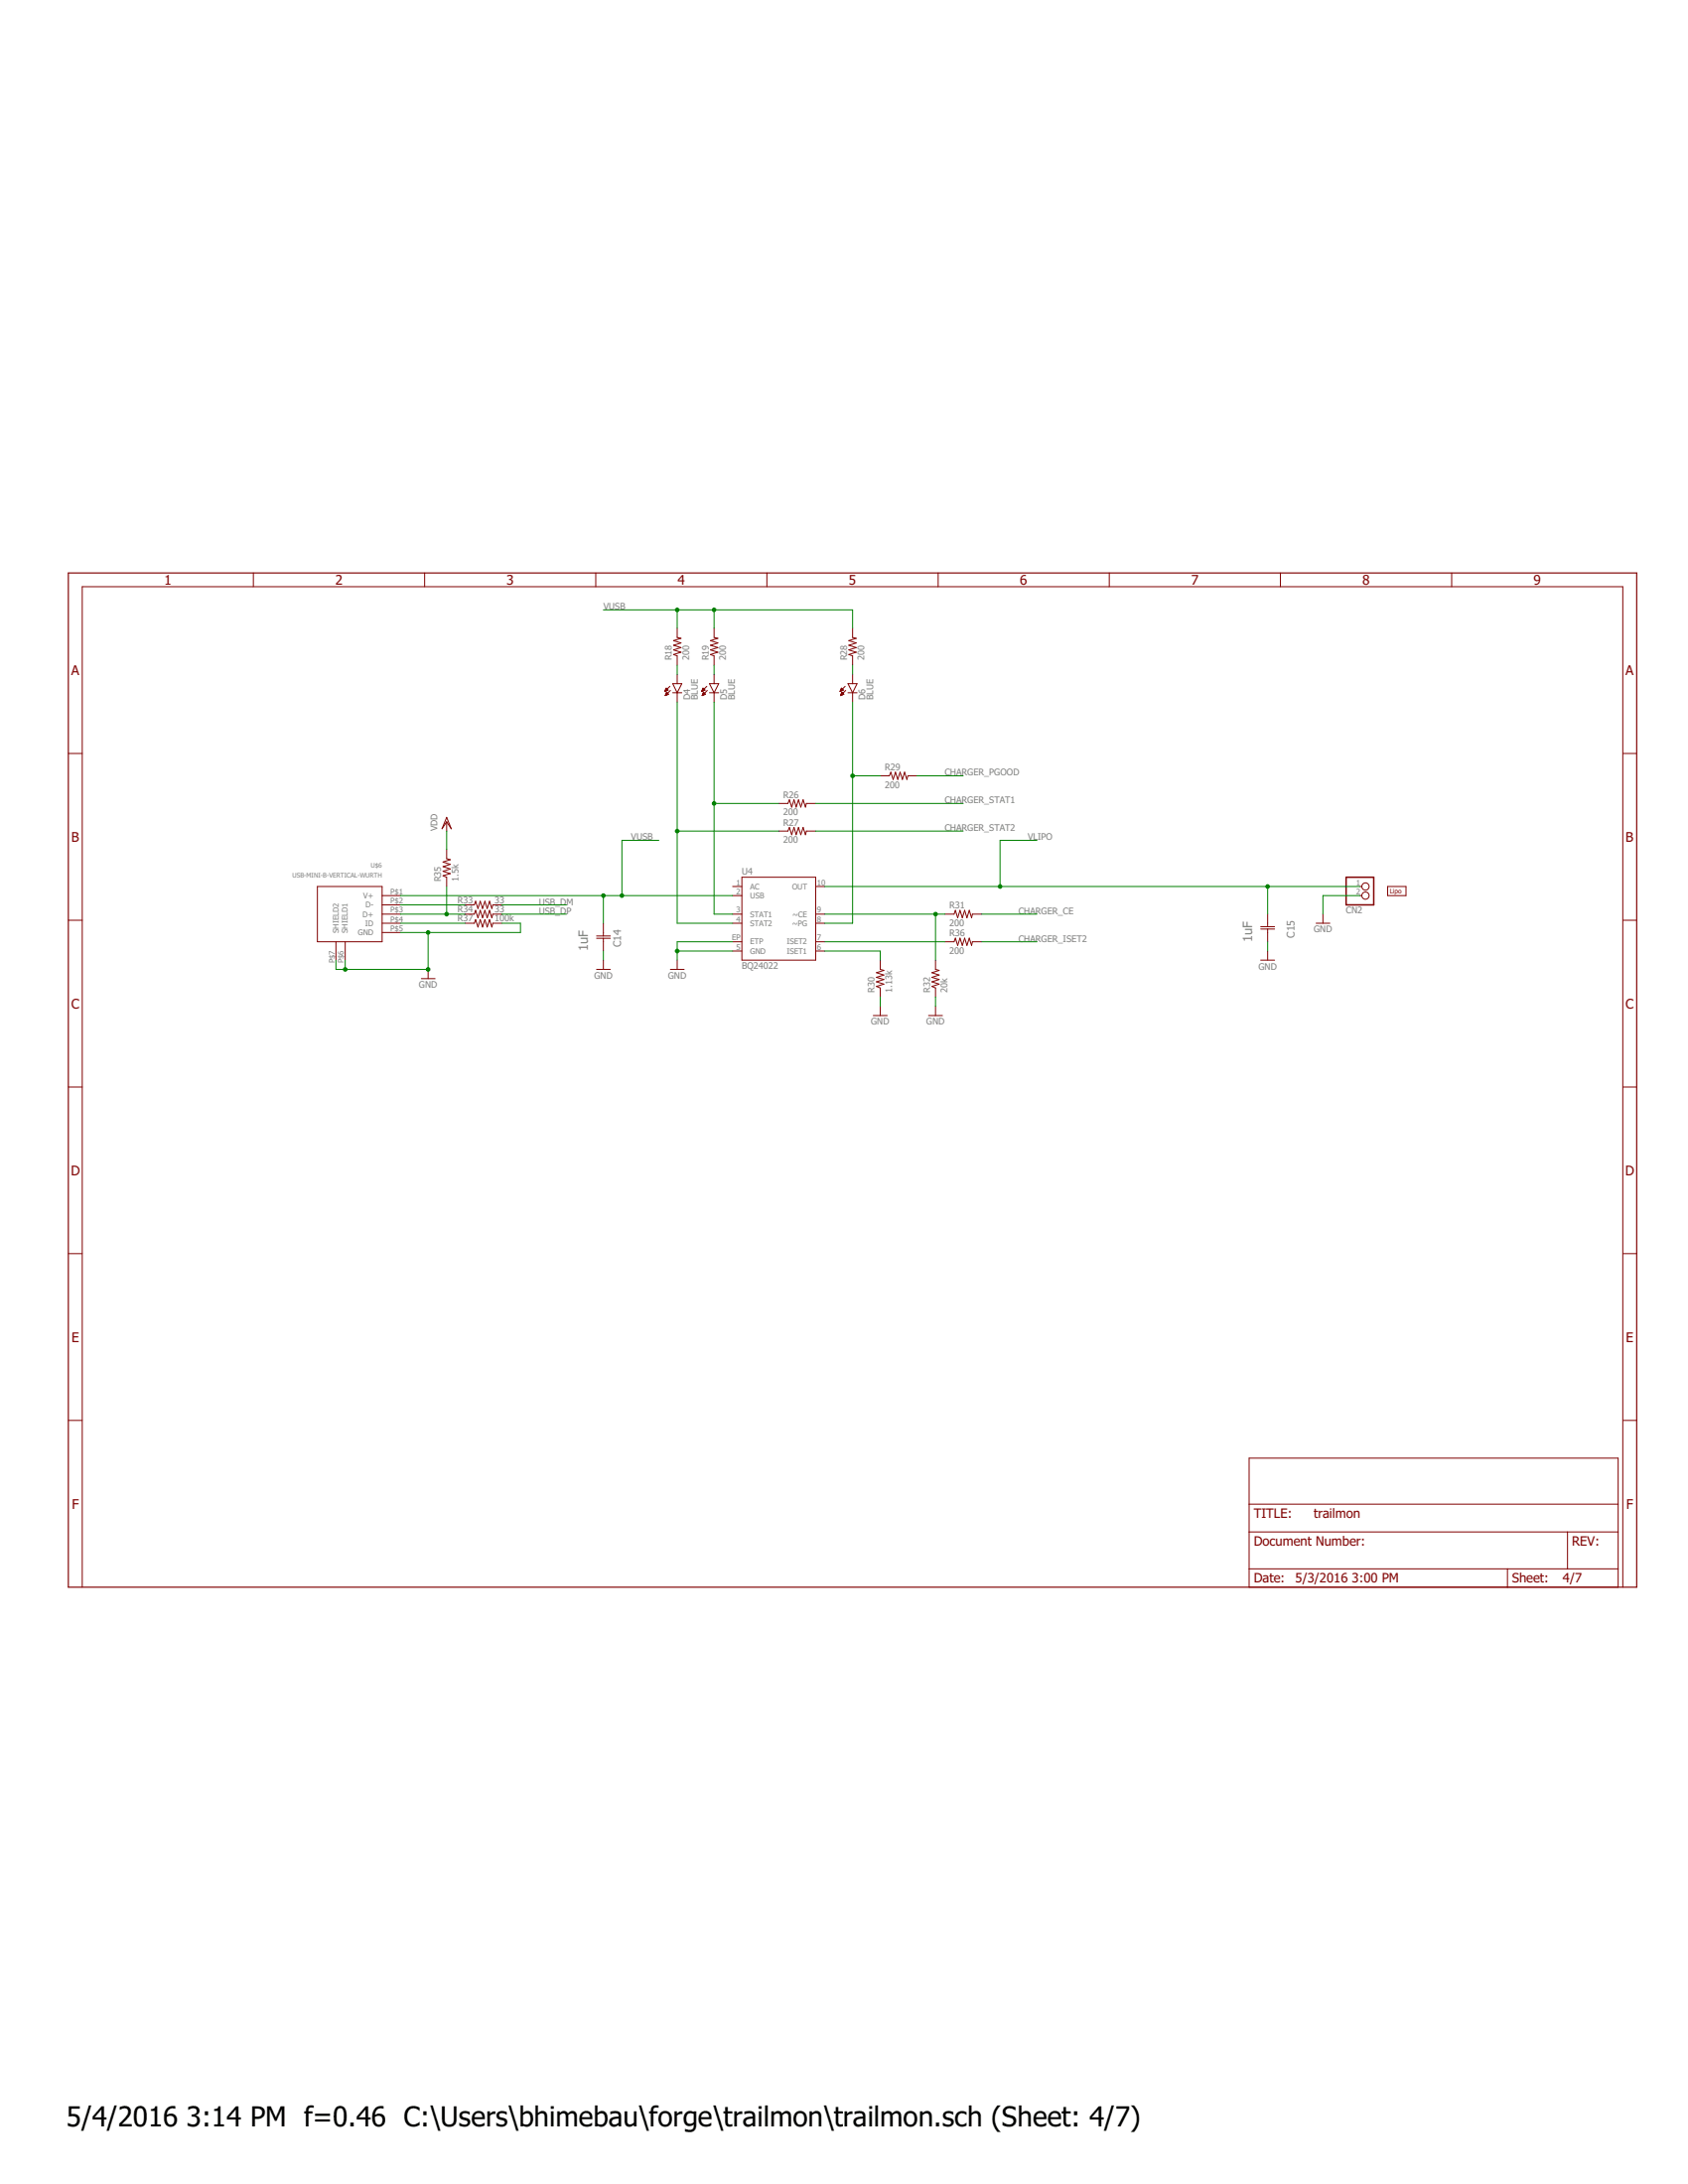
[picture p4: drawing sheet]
<svg xmlns="http://www.w3.org/2000/svg" width="216mm" height="279mm" viewBox="0 0 216 279" stroke-linecap="round" stroke-linejoin="round" font-family="sans-serif">
<path d="M8.7 73.3h200.6v129.8h-200.6z" fill="none" stroke="#800000" stroke-width=".15"/>
<g fill="none" stroke="#800000" stroke-width=".13">
<path d="M32.4 73.3v1.8M54.3 73.3v1.8M76.2 73.3v1.8M98.1 73.3v1.8M120 73.3v1.8M141.9 73.3v1.8M163.8 73.3v1.8M185.7 73.3v1.8M8.7 96.4h1.8M85 88.4h.1M85.1 88.4h.1M85.1 88.3h.2"/>
<path d="M85.1 88.3h.3M85.1 89h.1M85.1 88.9h.1M85.1 88.2h.3M85.1 88.9h.2M85.2 88.9h.2M85.2 88.8h.3M85.2 88.1h.1M85.2 88.7h.2M85.2 88l.2 .3-.4 .2zM85.2 88.6h.1M85.3 88.6h.1"/>
<path d="M85.5 88.8l-.2-.2-.2 .4M85.5 88.8l-.4 .2M85.7 87.8l-.7 .7M85.7 88.3l-.6 .7M86 87.5h1.2l-.6 1.1zM86 88.6h1.2M86.6 80.4v1.2l.5 .1-1 .3 1 .3-1 .2 1 .3-1 .3 1 .3-1 .3 .5 .2v1.2M86.6 86.3v1.2M86.6 88.6v1.2M89.8 88.4h.1M89.8 88.3h.2M89.8 88.3h.3"/>
<path d="M89.8 89h.1M89.8 88.9h.1M89.9 88.2h.2M89.9 88.9h.1M89.9 88.9h.2M89.9 88.8h.3M89.9 88.1h.1M89.9 88.7h.2M89.9 88l.3 .3-.5 .2zM90 88.6h.1M90.2 88.8l-.2-.2-.2 .4M90.2 88.8l-.4 .2"/>
<path d="M90.4 87.8l-.7 .7M90.5 88.3l-.7 .7M90.7 88.6h1.2M90.7 87.5h1.2l-.6 1.1zM91.3 80.4v1.2l.5 .1-.9 .3 .9 .3-.9 .2 .9 .3-.9 .3 .9 .3-.9 .3 .4 .2v1.2M91.3 86.3v1.2M91.3 88.6v1.2M107.5 88.4h.1M107.5 88.3h.2M107.5 88.3h.3M107.5 89h.1M107.5 88.9h.1"/>
<path d="M107.5 88.2h.3M107.5 88.9h.2M107.6 88.2h.2M107.6 88.9h.2M107.6 88.8h.3M107.6 88.1h.1M107.6 88.7h.2M107.6 88l.3 .3-.5 .2zM107.7 88.6h.1M107.9 88.8l-.2-.2-.2 .4M107.9 88.8l-.4 .2M108.1 87.8l-.7 .7"/>
<path d="M108.2 88.3l-.7 .7M108.5 88.6h1.1M108.5 87.5h1.1l-.5 1.1zM109.1 80.4v1.2l.4 .1-.9 .3 .9 .3-.9 .2 .9 .3-.9 .3 .9 .3-.9 .3 .5 .2v1.2M109.1 86.3v1.2M109.1 88.6v1.2M112.6 99.3h1.1l.2-.5 .3 .9 .3-.9 .3 .9 .3-.9 .3 .9 .3-.9 .3 .9 .1-.4h1.2M207.6 96.4h1.7M8.7 117.7h1.8M40.6 113.4h8.3v7.1h-8.3zM48.9 114.6h2.3M48.9 116.9h2.3"/>
<path d="M48.9 118.1h2.3M48.9 115.8h2.3M48.9 119.3h2.3M57.1 108.7v1.2l.5 .1-.9 .3 .9 .3-.9 .3 .9 .3-.9 .3 .9 .3-.9 .2 .4 .2v1.2M57.1 105.1v1.2M57.1 104.6l.6 1.4-.6-.9-.6 .9zM59.5 116.9h1.2l.1-.4 .3 .9 .3-.9 .3 .9 .3-.9 .3 .9 .3-.9 .3 .9 .1-.5h1.2M59.5 118.1h1.2l.1-.5 .3 1 .3-1 .3 1 .3-1 .3 1 .3-1 .3 1 .1-.5h1.2M59.5 115.8h1.2l.1-.5 .3 .9 .3-.9 .3 .9 .3-.9 .3 .9 .3-.9 .3 .9 .1-.4h1.2M76.3 119.7h1.8M77.2 118.1v1.6M93.7 113.4h1.2"/>
<path d="M93.7 114.6h1.2M93.7 116.9h1.2M93.7 118.1h1.2M94.9 112.2h9.4v10.6h-9.4zM99.6 102.8h1.2l.2-.5 .3 1 .3-1 .2 1 .3-1 .3 1 .3-1 .3 1 .1-.5h1.2M99.6 106.3h1.2l.2-.4 .3 .9 .3-.9 .2 .9 .3-.9 .3 .9 .3-.9 .3 .9 .1-.5h1.2M104.3 113.4h1.2M104.3 116.9h1.2M104.3 118.1h1.2M120.8 116.9h1.2l.2-.4 .3 .9 .3-.9 .3 .9 .3-.9 .3 .9 .3-.9 .3 .9 .1-.5h1.2M161.2 118.6h1.8M161.2 118.9h1.8"/>
<path d="M162.1 116.9v1.7M162.1 118.9v1.6M168.3 118.1h1.8M169.2 116.9v1.2M173.9 113.4h.3M173.9 114.6h.3M177.5 113.4h2.3v1.2h-2.3zM207.6 117.7h1.7M8.7 139.1h1.8M43 120.5v2.3M44.2 120.5v2.3M53.9 125.2h1.7"/>
<path d="M54.8 124v1.2M76.3 124h1.8M76.3 120h1.8M77.2 120v1.7M77.2 122.8v1.2M85.7 124h1.8M86.6 122.8v1.2M93.7 121.7h1.2M93.7 120.5h1.2M104.3 121.7h1.2M104.3 120.5h1.2M111.7 129.9h1.8"/>
<path d="M112.6 122.8v1.2l.5 .1-1 .3 1 .3-1 .3 1 .3-1 .3 1 .3-1 .3 .5 .2v1.2M112.6 128.7v1.2M118.8 129.9h1.7M119.7 122.8v1.2l.4 .1-.9 .3 .9 .3-.9 .3 .9 .3-.9 .3 .9 .3-.9 .3 .5 .2v1.2M119.7 128.7v1.2M120.8 120.5h1.2l.2-.5 .3 .9 .3-.9 .3 .9 .3-.9 .3 .9 .3-.9 .3 .9 .1-.4h1.2M161.2 122.8h1.8M162.1 121.7v1.1M207.6 139.1h1.7M8.7 160.4h1.8M207.6 160.4h1.7M8.7 181.7h1.8"/>
<path d="M159.8 186.5h47.2v16.6h-47.2zM159.8 196h47.2M159.8 192.4h47.2M200.5 196v4.7M207.6 181.7h1.7M10.5 203.1v-128h197.1v128M159.8 200.7h47.2M192.8 200.7v2.4"/>
<circle cx="174.6" cy="114.6" r=".47"/>
<circle cx="174.6" cy="113.4" r=".47"/>
</g>
<path d="M172.2 112.2h3.5v3.6h-3.5z" fill="none" stroke="#800000" stroke-width=".19"/>
<g fill="none" stroke="#008000" stroke-width=".13">
<path d="M77.2 78h31.9v2.4M86.6 78v2.4M91.3 78v2.4M86.6 85.1v1.2M86.6 89.8v28.3h7.1M91.3 85.1v1.2M91.3 89.8v27.1h2.4M109.1 85.1v1.2M109.1 89.8v28.3h-3.6M109.1 99.3h3.5M117.3 99.3h5.9M51.2 114.6h42.5"/>
<path d="M51.2 118.1h8.3M51.2 116.9h8.3M51.2 115.8h8.3M54.8 119.3v4.7h-11.8v-1.2M57.1 106.3v2.4M57.1 113.4v3.5M64.2 118.1h2.4v1.2h-15.4M64.2 116.9h8.3M64.2 115.8h8.3M77.2 114.6v3.5M84.3 107.5h-4.8v7.1M86.6 106.3h13"/>
<path d="M91.3 102.8h8.3M104.3 106.3h18.9M104.3 102.8h18.9M105.5 113.4h68.4M105.5 116.9h15.3M119.7 116.9v5.9M125.6 116.9h7M132.6 107.5h-4.7v5.9M162.1 113.4v3.5M173.9 114.6h-4.7v2.3M44.2 122.8v1.2M77.2 121.7v1.1"/>
<path d="M86.6 121.7h7.1M93.7 120.5h-7.1v2.3M105.5 120.5h15.3M105.5 121.7h7.1v1.1M112.6 127.6v1.1M119.7 127.6v1.1M125.6 120.5h7M162.1 120.5v1.2"/>
</g>
<g fill="#008000" stroke="#008000" stroke-width=".13">
<circle cx="79.5" cy="114.6" r=".23"/>
<circle cx="77.2" cy="114.6" r=".23"/>
<circle cx="86.6" cy="78" r=".23"/>
<circle cx="91.3" cy="78" r=".23"/>
<circle cx="54.8" cy="119.3" r=".23"/>
<circle cx="54.8" cy="124" r=".23"/>
<circle cx="44.2" cy="124" r=".23"/>
<circle cx="86.6" cy="121.7" r=".23"/>
<circle cx="127.9" cy="113.4" r=".23"/>
<circle cx="162.1" cy="113.4" r=".23"/>
<circle cx="86.6" cy="106.3" r=".23"/>
<circle cx="91.3" cy="102.8" r=".23"/>
<circle cx="109.1" cy="99.3" r=".23"/>
<circle cx="119.7" cy="116.9" r=".23"/>
<circle cx="57.1" cy="116.9" r=".23"/>
</g>
<g font-size="3.5">
<text x="8.5" y="272">5/4/2016</text>
<text x="23.9" y="272">3:14 PM f=0.46 C:\Users\bhimebau\forge\trailmon\trailmon.sch (Sheet: 4/7)</text>
</g>
<g font-size="1.7" fill="#800000">
<text x="21" y="74.8">1</text>
<text x="42.9" y="74.8">2</text>
<text x="64.8" y="74.8">3</text>
<text x="86.7" y="74.8">4</text>
<text x="108.6" y="74.8">5</text>
<text x="130.5" y="74.8">6</text>
<text x="152.4" y="74.8">7</text>
<text x="174.3" y="74.8">8</text>
<text x="196.1" y="74.8">9</text>
<text x="9.1" y="86.3">A</text>
<text x="207.9" y="86.3">A</text>
<text x="9.1" y="107.7">B</text>
<text x="207.9" y="107.7">B</text>
<text x="9.1" y="129">C</text>
<text x="207.9" y="129">C</text>
<text x="9.1" y="150.3">D</text>
<text x="207.9" y="150.3">D</text>
<text x="9.2" y="171.6">E</text>
<text x="208" y="171.6">E</text>
<text x="9.2" y="193">F</text>
<text x="160.4" y="194.2">TITLE:</text>
<text x="160.4" y="197.7">Document Number:</text>
<text x="168" y="194.2">trailmon</text>
<text x="201.1" y="197.7">REV:</text>
<text x="208" y="193">F</text>
<text x="160.4" y="202.5">Date:</text>
<text x="165.7" y="202.5">5/3/2016</text>
<text x="172.9" y="202.5">3:00 PM</text>
<text x="193.4" y="202.5">Sheet:</text>
<text x="199.9" y="202.5">4/7</text>
</g>
<g font-size="1.7" fill="#808080">
<text x="75.2" y="121.7" transform="rotate(-90 75.2 121.7)">1uF</text>
<text x="160.2" y="120.5" transform="rotate(-90 160.2 120.5)">1uF</text>
</g>
<g font-size="1.4" fill="#808080">
<text x="165.6" y="120" transform="rotate(-90 165.6 120)">C15</text>
<text x="79.4" y="121.2" transform="rotate(-90 79.4 121.2)">C14</text>
</g>
<g font-size="1.2" fill="#808080">
<text x="77.2" y="78">VUSB</text>
<text x="85.9" y="84.5" transform="rotate(-90 85.9 84.5)">R18</text>
<text x="88.2" y="84.5" transform="rotate(-90 88.2 84.5)">200</text>
<text x="88.3" y="89.6" transform="rotate(-90 88.3 89.6)">D4</text>
<text x="89.3" y="89.6" transform="rotate(-90 89.3 89.6)">BLUE</text>
<text x="90.6" y="84.5" transform="rotate(-90 90.6 84.5)">R19</text>
<text x="92.9" y="84.5" transform="rotate(-90 92.9 84.5)">200</text>
<text x="93" y="89.6" transform="rotate(-90 93 89.6)">D5</text>
<text x="94" y="89.6" transform="rotate(-90 94 89.6)">BLUE</text>
<text x="108.3" y="84.5" transform="rotate(-90 108.3 84.5)">R28</text>
<text x="110.6" y="84.5" transform="rotate(-90 110.6 84.5)">200</text>
<text x="110.7" y="89.6" transform="rotate(-90 110.7 89.6)">D6</text>
<text x="111.7" y="89.6" transform="rotate(-90 111.7 89.6)">BLUE</text>
<text x="113.2" y="100.8">200</text>
<text x="113.2" y="98.6">R29</text>
<text x="120.8" y="99.2">CHARGER_PGOOD</text>
<text x="55.9" y="106.3" transform="rotate(-90 55.9 106.3)">VDD</text>
<text x="80.7" y="107.5">VUSB</text>
<text x="100.2" y="104.3">200</text>
<text x="100.2" y="107.9">200</text>
<text x="100.2" y="102.1">R26</text>
<text x="100.2" y="105.6">R27</text>
<text x="120.8" y="102.8">CHARGER_STAT1</text>
<text x="120.8" y="106.3">CHARGER_STAT2</text>
<text x="131.5" y="107.5">VLIPO</text>
<text x="56.4" y="112.8" transform="rotate(-90 56.4 112.8)">R35</text>
<text x="58.7" y="112.8" transform="rotate(-90 58.7 112.8)">1.5k</text>
<text x="94.9" y="111.9">U4</text>
<text x="58.5" y="115.5">R33</text>
<text x="58.5" y="116.7">R34</text>
<text x="58.5" y="117.9">R37</text>
<text x="63.3" y="115.5">33</text>
<text x="63.3" y="116.7">33</text>
<text x="63.3" y="117.9">100k</text>
<text x="68.9" y="115.8">USB_DM</text>
<text x="68.9" y="116.9">USB_DP</text>
<text x="121.4" y="118.5">200</text>
<text x="121.4" y="116.2">R31</text>
<text x="121.4" y="119.8">R36</text>
<text x="130.3" y="116.9">CHARGER_CE</text>
<text x="168" y="119.3">GND</text>
<text x="172.2" y="116.9">CN2</text>
<text x="76" y="125.2">GND</text>
<text x="85.4" y="125.2">GND</text>
<text x="94.9" y="123.9">BQ24022</text>
<text x="121.4" y="122">200</text>
<text x="130.3" y="120.5">CHARGER_ISET2</text>
<text x="161" y="124">GND</text>
<text x="53.6" y="126.4">GND</text>
<text x="111.4" y="131.1">GND</text>
<text x="111.9" y="127" transform="rotate(-90 111.9 127)">R30</text>
<text x="114.1" y="127" transform="rotate(-90 114.1 127)">1.13k</text>
<text x="118.5" y="131.1">GND</text>
<text x="119" y="127" transform="rotate(-90 119 127)">R32</text>
<text x="121.2" y="127" transform="rotate(-90 121.2 127)">20k</text>
</g>
<g font-size="1" fill="#808080">
<text x="94.2" y="113.2">1</text>
<text x="96" y="113.8">AC</text>
<text x="101.3" y="113.7">OUT</text>
<text x="104.5" y="113.2">10</text>
<text x="173.5" y="113.2">1</text>
<text x="43.3" y="119.4" transform="rotate(-90 43.3 119.4)">SHIELD2</text>
<text x="44.5" y="119.4" transform="rotate(-90 44.5 119.4)">SHIELD1</text>
<text x="45.8" y="119.7">GND</text>
<text x="46.4" y="117.3">D+</text>
<text x="46.5" y="114.9">V+</text>
<text x="46.7" y="118.5">ID</text>
<text x="46.7" y="116.1">D-</text>
<text x="50" y="114.4">P$1</text>
<text x="50" y="115.6">P$2</text>
<text x="50" y="116.8">P$3</text>
<text x="50" y="118">P$4</text>
<text x="50" y="119.1">P$5</text>
<text x="94.2" y="114.4">2</text>
<text x="94.2" y="116.8">3</text>
<text x="94.2" y="118">4</text>
<text x="96" y="114.9">USB</text>
<text x="96" y="117.3">STAT1</text>
<text x="96" y="118.5">STAT2</text>
<text x="101.3" y="118.5">~PG</text>
<text x="101.4" y="117.3">~CE</text>
<text x="104.5" y="118">8</text>
<text x="104.5" y="116.8">9</text>
<text x="173.5" y="114.4">2</text>
<text x="42.8" y="123.2" transform="rotate(-90 42.8 123.2)">P$7</text>
<text x="44" y="123.2" transform="rotate(-90 44 123.2)">P$6</text>
<text x="93.6" y="120.3">EP</text>
<text x="94.2" y="121.5">5</text>
<text x="96" y="122">GND</text>
<text x="96" y="120.8">ETP</text>
<text x="100.6" y="122">ISET1</text>
<text x="100.6" y="120.8">ISET2</text>
<text x="104.5" y="121.5">6</text>
<text x="104.5" y="120.3">7</text>
</g>
<g font-size=".8" fill="#808080">
<text x="37.4" y="112.2">USB-MINI-B-VERTICAL-WURTH</text>
<text x="47.4" y="111">U$6</text>
</g>
<text font-size=".8" fill="#800000" x="177.8" y="114.3">Lipo</text>
</svg>
